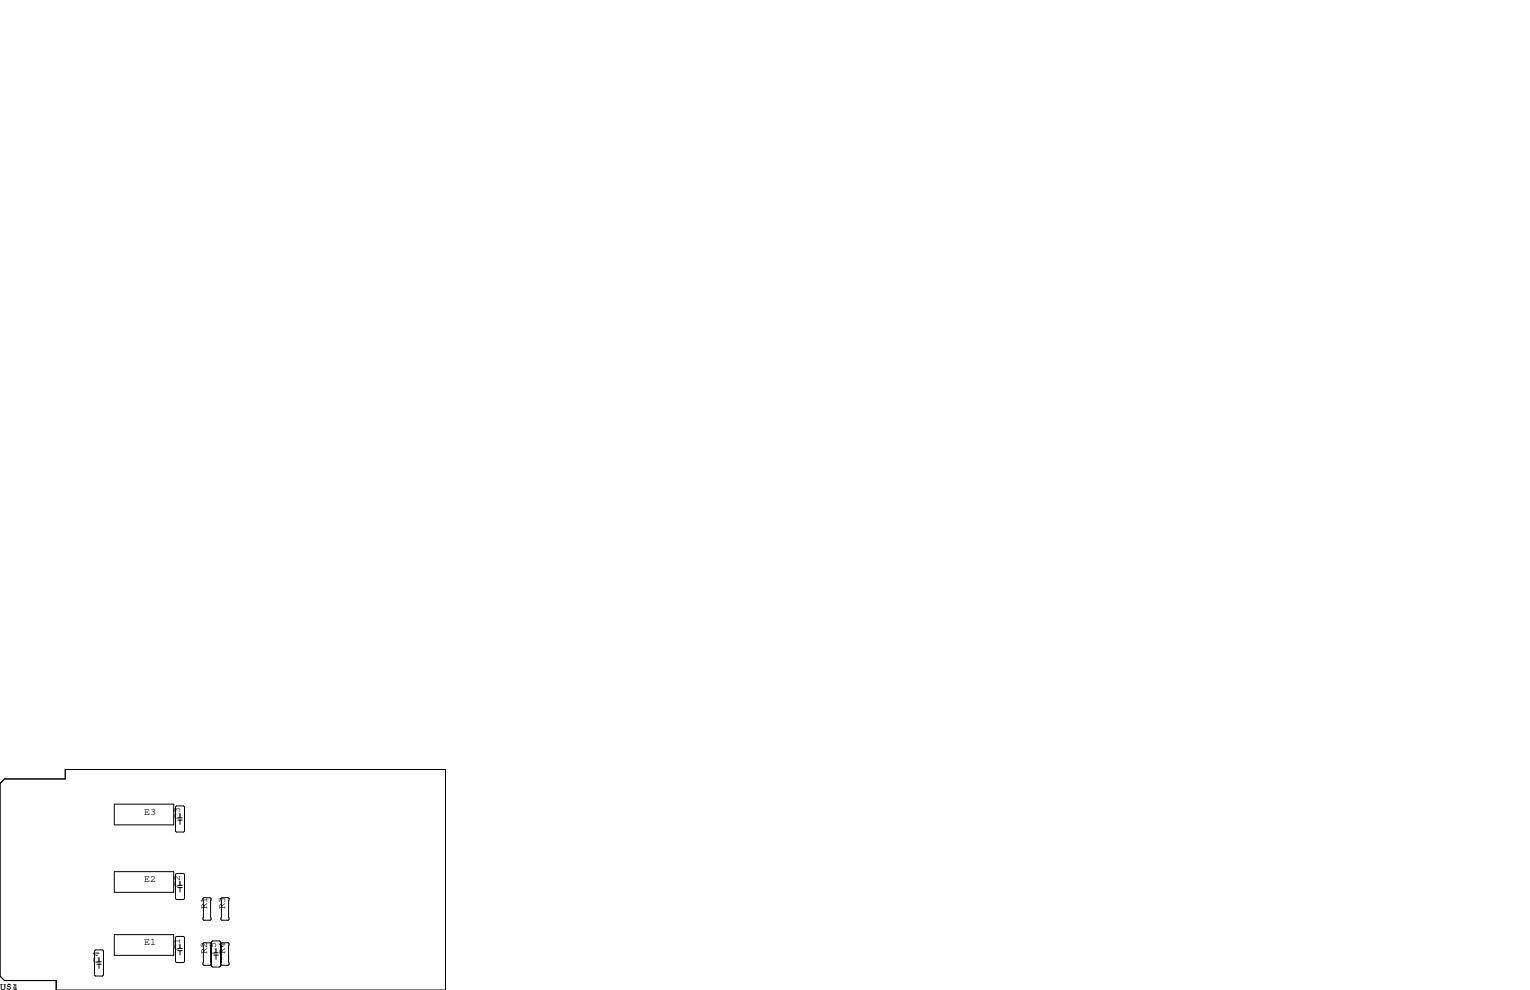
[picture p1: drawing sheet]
<svg xmlns="http://www.w3.org/2000/svg" width="432mm" height="279mm" viewBox="0 0 432 279" stroke-linecap="round" stroke-linejoin="round" font-family="sans-serif">
<g fill="none" stroke="#000" stroke-width=".28">
<path d="M0 221.1l1.3-1.3h17.1v-2.6h107.3v62.2h-109.8v-2.7h-14.6l-1.3-1.2zM32.3 226.9h16.7v5.9h-16.7zM49.8 227.5h2l.3 .2v6.9l-.3 .2h-2l-.3-.2v-6.9zM50.2 231.4h1.2M50.2 230.8h1.2M50.8 229.6v1.2M50.8 231.4v1.3M32.3 246h16.7v5.8h-16.7zM49.5 246.8l.3-.3h2l.3 .3v6.8l-.3 .3h-2l-.3-.3zM50.2 250.5h1.2M50.2 249.9h1.2M50.8 248.7v1.2"/>
<path d="M50.8 250.5v1.2M57.3 253.6l.2-.2h1.8l.3 .2v5.9l-.3 .2h-1.8l-.2-.2zM62.4 253.6l.2-.2h1.8l.2 .2v5.9l-.2 .2h-1.8l-.2-.2zM26.9 268.1h2.1l.2 .3v6.8l-.2 .3h-2.1l-.2-.3v-6.8zM27.3 271.5h1.3M27.3 272.1h1.3M27.9 270.3v1.2M27.9 272.1v1.2M32.3 263.8h16.7v5.8h-16.7zM49.5 264.5l.3-.2h2l.3 .2v6.9l-.3 .3h-2l-.3-.3zM50.2 267.7h1.2M50.2 268.3h1.2"/>
<path d="M50.8 266.4v1.3M50.8 268.3v1.2M57.3 266.3l.2-.2h1.8l.3 .2v5.9l-.3 .2h-1.8l-.2-.2zM59.7 265.8l.2-.2h2.1l.2 .2v6.9l-.2 .2h-2.1l-.2-.2zM60.3 269.5h1.3M60.3 268.9h1.3M61 267.7v1.2M61 269.5v1.3M62.4 266.3l.2-.2h1.8l.2 .2v5.9l-.2 .2h-1.8l-.2-.2z"/>
</g>
<g font-size="2.8">
<text x="40.6" y="229.9">E3</text>
<text x="50.8" y="231.1" transform="rotate(-90 50.8 231.1)">C3</text>
<text x="40.6" y="248.9">E2</text>
<text x="50.8" y="250.2" transform="rotate(-90 50.8 250.2)">C2</text>
<text x="58.4" y="256.5" transform="rotate(-90 58.4 256.5)">R1</text>
<text x="63.5" y="256.5" transform="rotate(-90 63.5 256.5)">R3</text>
<text x="40.6" y="266.7">E1</text>
<text x="50.8" y="268" transform="rotate(-90 50.8 268)">C1</text>
<text x="58.4" y="269.2" transform="rotate(-90 58.4 269.2)">R2</text>
<text x="61" y="269.2" transform="rotate(-90 61 269.2)">C5</text>
<text x="63.5" y="269.2" transform="rotate(-90 63.5 269.2)">R4</text>
<text x="27.9" y="271.8" transform="rotate(-90 27.9 271.8)">C4</text>
<text x="0" y="279.4">U$1</text>
<text x="3.4" y="279.4">4</text>
</g>
</svg>
